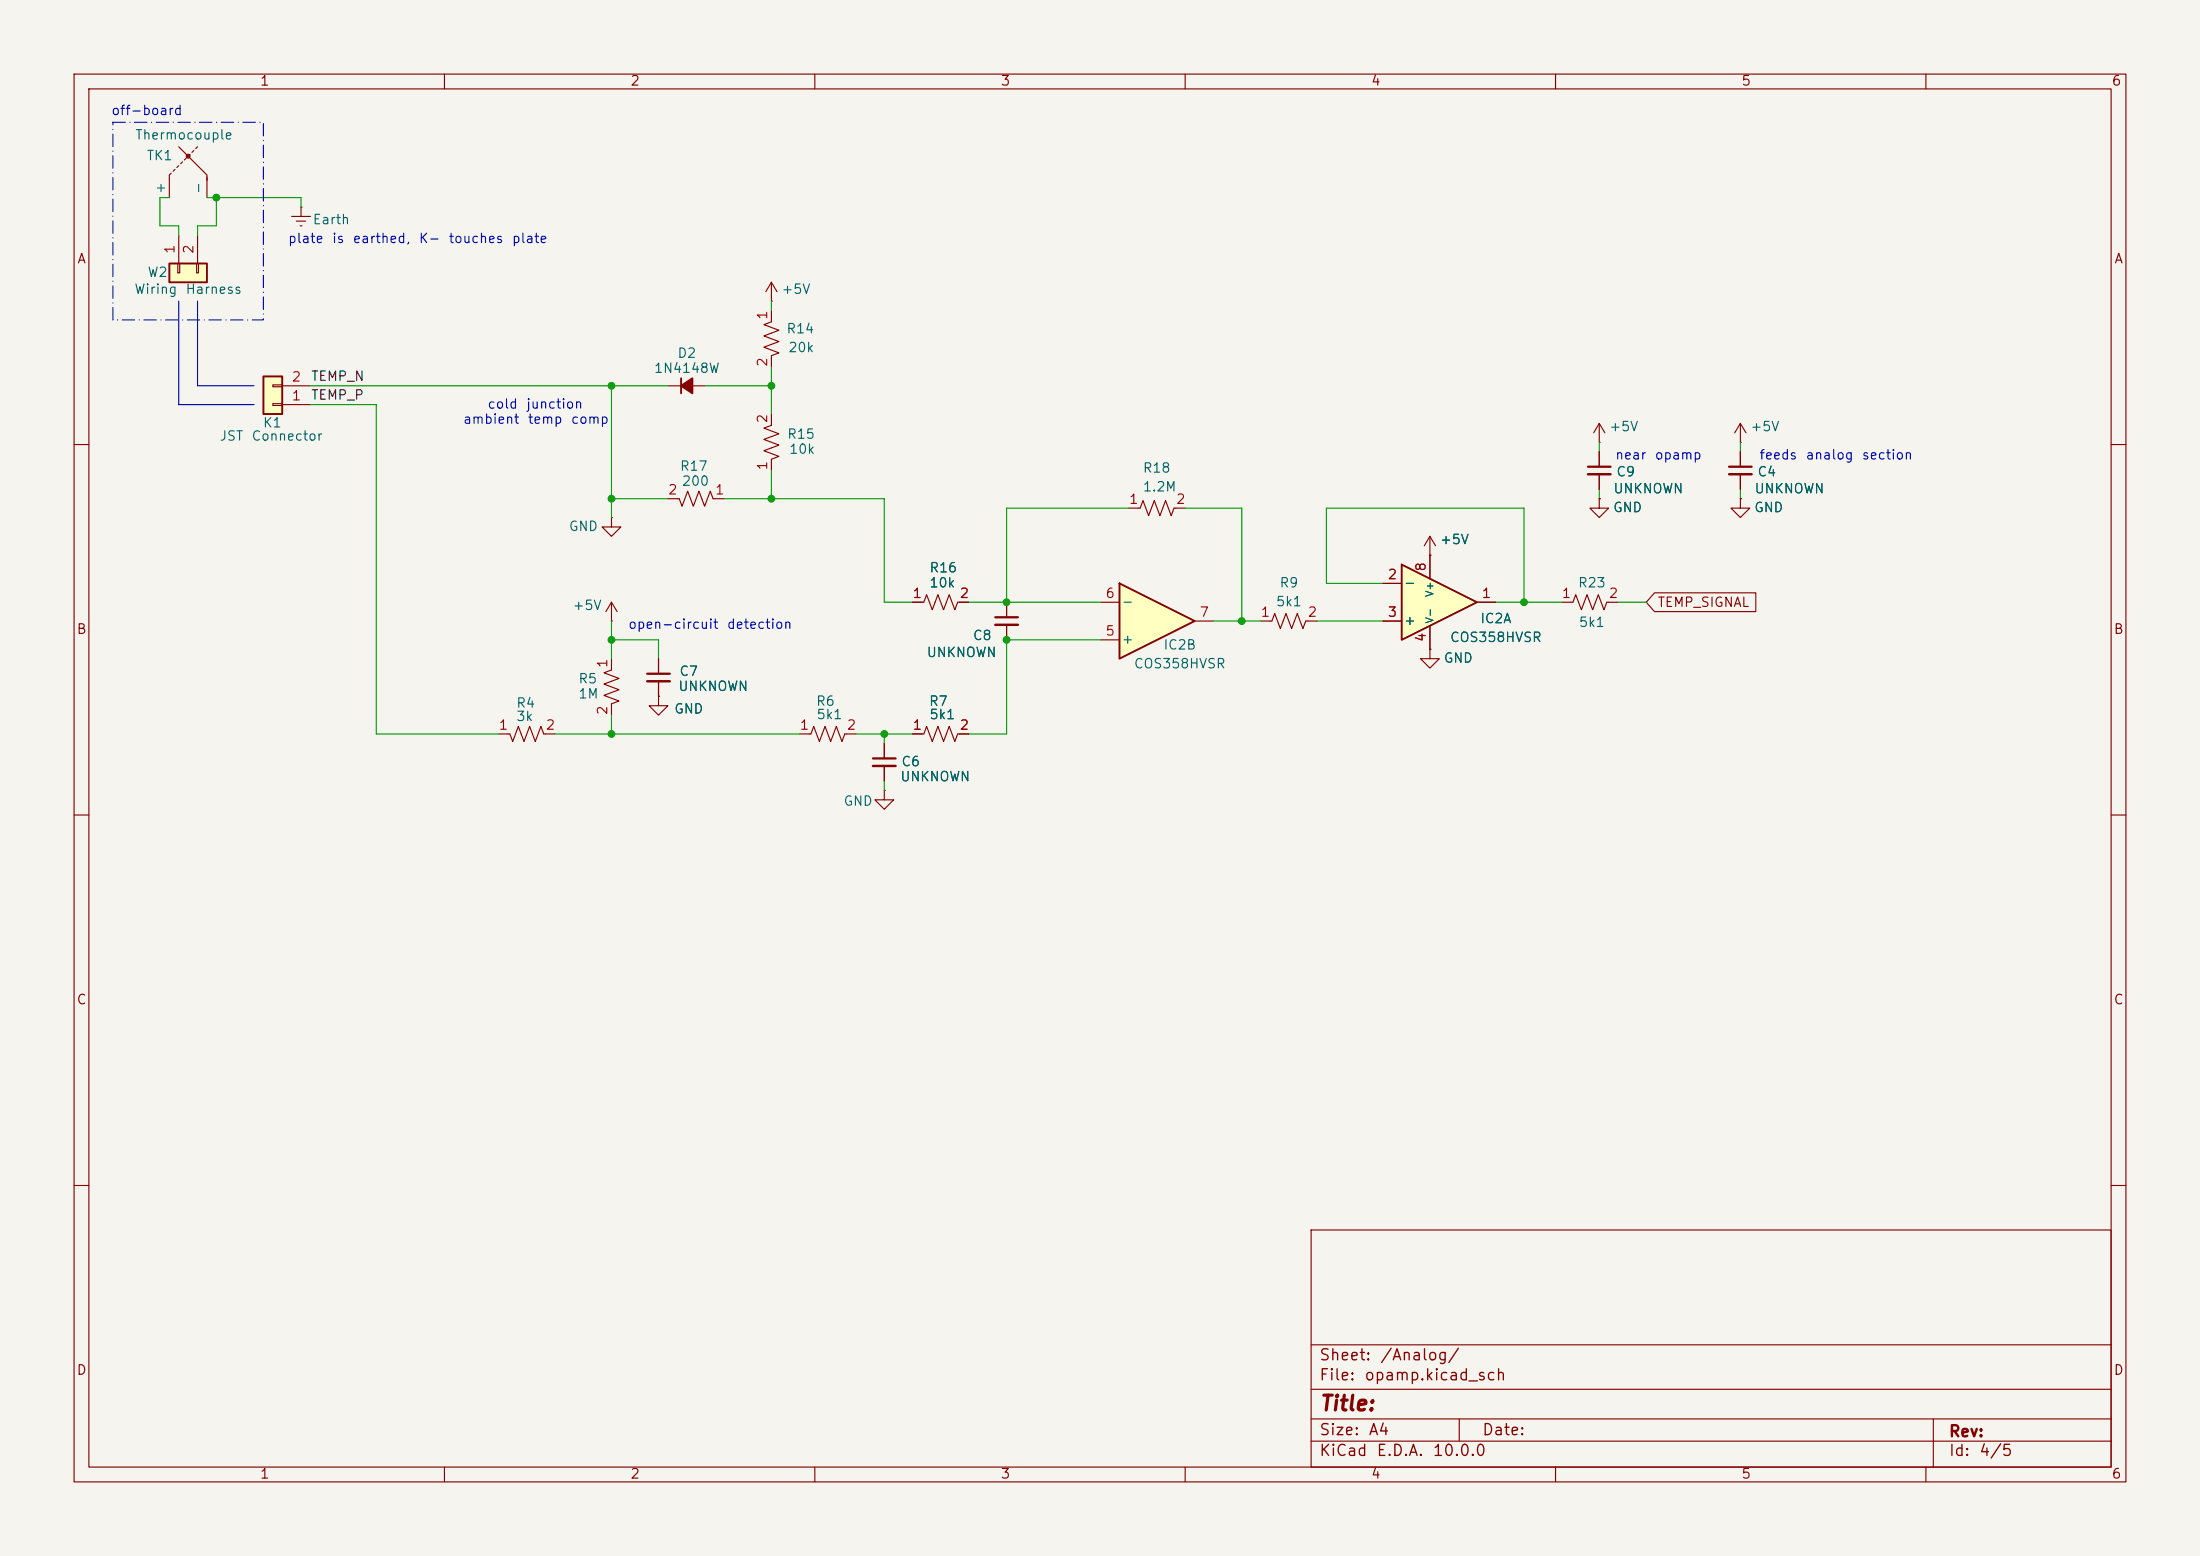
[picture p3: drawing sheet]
<svg xmlns="http://www.w3.org/2000/svg" width="297mm" height="210mm" viewBox="0 0 297 210" stroke-linecap="round" stroke-linejoin="round" font-family="sans-serif">
<path d="M0 0h297v210h-297z" fill="#f5f4ef" stroke="#f5f4ef" stroke-width=".14"/>
<g fill="none" stroke="#840000" stroke-width=".15">
<path d="M10 10h277v190h-277zM12 12h273v186h-273zM60 10v2M110 10v2M160 10v2M210 10v2M260 10v2M10 60h2M285 60h2M10 110h2M285 110h2M10 160h2"/>
<path d="M177 166h108v32h-108zM285 160h2M60 198v2M110 198v2M160 198v2M177 194.5h108M177 191.5h108M177 187.5h108M177 181.5h108M197 191.5v3M210 198v2M260 198v2"/>
<path d="M261 191.5v6.5"/>
</g>
<path d="M189.2 76.2l10.2 5.1-10.2 5.1z" fill="#ffffc2"/>
<path d="M189.2 76.2l10.2 5.1-10.2 5.1z" fill="none" stroke="#840000" stroke-width=".25"/>
<path d="M186.7 78.7h2.5M193 74.9v3.2M186.7 83.8h2.5M193 84.5v3.1M199.4 81.3h2.5" fill="none" stroke="#840000" stroke-width=".15"/>
<path d="M151.1 78.7l10.2 5.1-10.2 5.1z" fill="#ffffc2"/>
<path d="M91.9 51.1v2M151.1 78.7l10.2 5.1-10.2 5.1z" fill="none" stroke="#840000" stroke-width=".25"/>
<g fill="none" stroke="#840000" stroke-width=".15">
<path d="M24.1 19.8l3.8 3.8v.8M26.7 19.8l-.3 .3M23.1 23.4l-.2 .2v3.1M23.6 22.9l-.2 .2M24.1 22.4l-.2 .2M24.6 21.8l-.2 .3M25.1 21.3l-.2 .3M25.7 20.8l-.3 .3M26.2 20.3l-.3 .3M27.9 23.9v2.8M39.4 29.2h2.5M40 29.8h1.3"/>
<path d="M40.5 30.5h.3M40.6 27.9h.1M40.6 27.9v1.3M90.2 52.1h5M104.1 41.9v1.5l-1 .4 2.1 .8-2.1 .7 2.1 .8-2.1 .8 2.1 .7-1.1 .4v1.5M234.9 59.7h.1M234.9 57.2v2.5M234.9 57.2l-.7 1.2M234.9 57.2l.8 1.2M152.4 68.6h1.5l.4-1 .8 2 .7-2 .8 2 .8-2 .7 2 .4-1h1.5M234.9 67.3v1.3h1.3l-1.3 1.3-1.2-1.3h1.2M234.9 67.3h.1"/>
<path d="M234.9 61v2M234.9 64v2M88.9 94v1.3h-1.3l1.3 1.2 1.3-1.2h-1.3M88.9 94h.1M148.6 86.4h2.5M148.6 81.3h2.5M161.3 83.8h2.5"/>
</g>
<path d="M91.9 52.1l1.6-1v2z" fill="#840000" stroke="#840000" stroke-width=".25"/>
<path d="M233.4 63h3.1" fill="none" stroke="#840000" stroke-width=".3"/>
<path d="M233.4 64h3.1" fill="none" stroke="#840000" stroke-width=".33"/>
<circle cx="25.4" cy="21.1" r=".25" fill="#840000" stroke="#840000" stroke-width=".15"/>
<path d="M35.6 50.8h2.5v5.1h-2.5z" fill="#ffffc2"/>
<path d="M35.6 50.8h2.5v5.1h-2.5z" fill="none" stroke="#840000" stroke-width=".25"/>
<path d="M36.8 54.5h1.3v.2h-1.3zM36.8 51.9h1.3v.3h-1.3zM38.1 54.6h3.8M38.1 52.1h3.8M88.9 88.9v2M88.9 91.9v2.1" fill="none" stroke="#840000" stroke-width=".15"/>
<path d="M87.4 90.9h3" fill="none" stroke="#840000" stroke-width=".3"/>
<path d="M87.4 91.9h3" fill="none" stroke="#840000" stroke-width=".33"/>
<path d="M22.9 35.6h5v2.5h-5z" fill="#ffffc2"/>
<path d="M22.9 35.6h5v2.5h-5z" fill="none" stroke="#840000" stroke-width=".25"/>
<g fill="none" stroke="#840000" stroke-width=".15">
<path d="M24 35.6h.3v1.2h-.3zM24.1 31.8v3.8M26.5 35.6h.3v1.2h-.3zM26.7 31.8v3.8M104.1 38.1v2.5M104.1 38.1l.8 1.3M104.1 38.1l-.7 1.3M104.1 55.9v1.5l-1 .4 2.1 .7-2.1 .8 2.1 .8-2.1 .7 2.1 .8-1.1 .4v1.5M104.1 40.6h.1M215.9 59.7h.1M215.9 57.2l-.8 1.2M215.9 57.2l.8 1.2"/>
<path d="M215.9 57.2v2.5M82.5 69.9v1.2h-1.2l1.2 1.3 1.3-1.3h-1.3M82.5 69.9h.1M90.2 67.3h1.5l.4 1 .7-2 .8 2 .8-2 .7 2 .8-2 .4 1h1.5M186.7 78.7h2.5M193 74.9h.1M193 72.4l-.7 1.3M193 72.4l.8 1.3M193 72.4v5.7M215.9 67.3v1.3h1.3l-1.3 1.3-1.3-1.3h1.3M215.9 67.3h.1M215.9 61v2"/>
<path d="M215.9 64v2M234.9 67.3h.1M234.9 61v2M234.9 64v2M67.3 99.1h1.5l.4 1 .8-2.1 .7 2.1 .8-2.1 .8 2.1 .7-2.1 .4 1.1h1.5M82.5 88.9v1.5l-1 .4 2.1 .8-2.1 .7 2.1 .8-2.1 .8 2.1 .7-1.1 .4v1.5M82.5 83.8h.1M82.5 81.3v2.5M82.5 81.3l.8 1.3M82.5 81.3l-.7 1.3M88.9 94h.1M88.9 88.9v2"/>
<path d="M88.9 91.9v2.1M107.9 99.1h1.6l.4-1.1 .7 2.1 .8-2.1 .7 2.1 .8-2.1 .8 2.1 .3-1h1.6M123.2 99.1h1.5l.4-1.1 .8 2.1 .7-2.1 .8 2.1 .7-2.1 .8 2.1 .4-1h1.5M123.2 81.3h1.5l.4-1 .8 2 .7-2 .8 2 .7-2 .8 2 .4-1h1.5M135.9 81.3v2M135.9 84.3v2.1M170.2 83.8h1.5l.4-1 .7 2 .8-2 .8 2 .7-2 .8 2 .4-1h1.5M186.7 83.8h2.5M193 87.6v1.3h1.3l-1.3 1.3-1.2-1.3h1.2M193 87.6h.1M193 84.5v3.1M199.4 81.3h2.5"/>
<path d="M210.8 81.3h1.5l.4-1 .8 2 .7-2 .8 2 .8-2 .7 2 .4-1h1.5M223.4 80h13.6v2.6h-13.6l-1.2-1.3zM119.4 106.7v1.3h1.2l-1.2 1.2-1.3-1.2h1.3M119.4 106.7h.1M119.4 100.3v2.1M119.4 103.4v2"/>
</g>
<path d="M214.4 63h3M134.4 83.3h3M117.9 102.4h3" fill="none" stroke="#840000" stroke-width=".3"/>
<path d="M214.4 64h3M134.4 84.3h3M117.9 103.4h3" fill="none" stroke="#840000" stroke-width=".33"/>
<path d="M24.1 40.6v14h10.2M26.7 40.6v11.5h7.6" fill="none" stroke="#0000c2" stroke-width=".15"/>
<g fill="none" stroke="#009600" stroke-width=".15">
<path d="M22.9 26.7h-1.3v3.8h2.5v1.3M27.9 26.7h12.7v1.2M29.2 26.7v3.8h-2.5v1.3M41.9 54.6h8.9v44.5h16.5M41.9 52.1h48.3M82.5 52.1v17.8M95.2 52.1h8.9M104.1 40.6v1.3M104.1 49.5v6.4M215.9 59.7v1.3M234.9 59.7v1.3M82.5 67.3h7.7"/>
<path d="M97.8 67.3h21.6v14h3.8M104.1 63.5v3.8M152.4 68.6h-16.5v12.7M160 68.6h7.6v15.2M186.7 78.7h-7.6v-10.1h26.6v12.7M215.9 66v1.3M234.9 66v1.3M74.9 99.1h33M82.5 86.4h6.4v2.5M82.5 83.8v5.1M82.5 96.5v2.6M115.6 99.1h7.6"/>
<path d="M119.4 99.1v1.2M130.8 81.3h17.8M148.6 86.4h-12.7v12.7h-5.1M163.8 83.8h6.4M177.8 83.8h8.9M201.9 81.3h8.9M218.4 81.3h3.8M119.4 105.4v1.3"/>
</g>
<path d="M15.2 16.5h20.4v26.7h-20.4z" fill="none" stroke="#0000c2" stroke-width=".15" stroke-dasharray="1.7 .6 0 .6"/>
<g fill="#009600" stroke="#009600" stroke-width=".14">
<circle cx="205.7" cy="81.3" r=".46"/>
<circle cx="167.6" cy="83.8" r=".46"/>
<circle cx="135.9" cy="81.3" r=".46"/>
<circle cx="135.9" cy="86.4" r=".46"/>
<circle cx="29.2" cy="26.7" r=".46"/>
<circle cx="104.1" cy="52.1" r=".46"/>
<circle cx="82.5" cy="67.3" r=".46"/>
<circle cx="82.5" cy="52.1" r=".46"/>
<circle cx="82.5" cy="99.1" r=".46"/>
<circle cx="82.5" cy="86.4" r=".46"/>
<circle cx="104.1" cy="67.3" r=".46"/>
<circle cx="119.4" cy="99.1" r=".46"/>
</g>
<text font-size="2" fill="#840000" x="178" y="190.9">Title:</text>
<g font-size="1.5" fill="#840000">
<text x="178" y="184">Sheet:</text>
<text x="186.2" y="184">/Analog/</text>
<text x="178" y="186.7">File:</text>
<text x="184.1" y="186.7">opamp.kicad_sch</text>
<text x="178" y="196.9">KiCad</text>
<text x="178" y="194.1">Size:</text>
<text x="184.7" y="194.1">A4</text>
<text x="185.7" y="196.9">E.D.A.</text>
<text x="193.3" y="196.9">10.0.0</text>
<text x="200" y="194.1">Date:</text>
<text x="263" y="194.3">Rev:</text>
<text x="263" y="196.9">Id:</text>
<text x="267.1" y="196.9">4/5</text>
</g>
<g font-size="1.3" fill="#840000">
<text x="35" y="11.9">1</text>
<text x="85" y="11.9">2</text>
<text x="135" y="11.9">3</text>
<text x="185" y="11.9">4</text>
<text x="235" y="11.9">5</text>
<text x="285" y="11.9">6</text>
<text x="10.3" y="35.9">A</text>
<text x="285.3" y="35.9">A</text>
<text x="223.7" y="82.2">TEMP_SIGNAL</text>
<text x="10.3" y="85.9">B</text>
<text x="285.3" y="85.9">B</text>
<text x="10.3" y="135.9">C</text>
<text x="285.3" y="135.9">C</text>
<text x="10.3" y="185.9">D</text>
<text x="285.3" y="185.9">D</text>
<text x="35" y="199.9">1</text>
<text x="85" y="199.9">2</text>
<text x="135" y="199.9">3</text>
<text x="185" y="199.9">4</text>
<text x="235" y="199.9">5</text>
<text x="285" y="199.9">6</text>
</g>
<g font-size="1.3" fill="#0000c2">
<text x="14.9" y="15.9">off-board</text>
<text x="38.8" y="33.1">plate</text>
<text x="44.7" y="33.1">is</text>
<text x="47.5" y="33.1">earthed,</text>
<text x="56.4" y="33.1">K-</text>
<text x="60.5" y="33.1">touches</text>
<text x="69" y="33.1">plate</text>
<text x="62.4" y="57.5">ambient</text>
<text x="65.7" y="55.5">cold</text>
<text x="70.9" y="55.5">junction</text>
<text x="71.1" y="57.5">temp</text>
<text x="77" y="57.5">comp</text>
<text x="218" y="62.3">near</text>
<text x="223.3" y="62.3">opamp</text>
<text x="237.4" y="62.3">feeds</text>
<text x="243.7" y="62.3">analog</text>
<text x="251.3" y="62.3">section</text>
<text x="84.7" y="85.2">open-circuit</text>
<text x="98" y="85.2">detection</text>
</g>
<g font-size="1.3" fill="#006464">
<text x="18.2" y="19.2">Thermocouple</text>
<text x="19.7" y="21.9">TK1</text>
<text x="22.6" y="26.3" transform="rotate(-90 22.6 26.3)">+</text>
<text x="27.7" y="26.3" transform="rotate(-90 27.7 26.3)">-</text>
<text x="42.1" y="30.6">Earth</text>
<text x="18" y="40">Wiring</text>
<text x="19.8" y="37.7">W2</text>
<text x="25" y="40">Harness</text>
<text x="105.4" y="40">+5V</text>
<text x="106.1" y="45.3">R14</text>
<text x="106.3" y="47.9">20k</text>
<text x="88.2" y="50.6">1N4148W</text>
<text x="91.4" y="48.6">D2</text>
<text x="29.6" y="59.8">JST</text>
<text x="33.9" y="59.8">Connector</text>
<text x="35.4" y="58">K1</text>
<text x="106.2" y="59.5">R15</text>
<text x="217.2" y="58.5">+5V</text>
<text x="236.2" y="58.5">+5V</text>
<text x="91.7" y="63.9">R17</text>
<text x="92" y="65.9">200</text>
<text x="106.4" y="61.6">10k</text>
<text x="154.2" y="64.1">R18</text>
<text x="218.1" y="64.6">C9</text>
<text x="237.2" y="64.6">C4</text>
<text x="76.7" y="72">GND</text>
<text x="154.2" y="66.6">1.2M</text>
<text x="217.7" y="69.4">GND</text>
<text x="217.7" y="66.9">UNKNOWN</text>
<text x="236.7" y="69.4">GND</text>
<text x="236.8" y="66.9">UNKNOWN</text>
<text x="125.4" y="77.6">R16</text>
<text x="194.3" y="73.8">+5V</text>
<text x="77.2" y="82.7">+5V</text>
<text x="125.4" y="79.6">10k</text>
<text x="151.3" y="82.1">-</text>
<text x="172.2" y="82.1">5k1</text>
<text x="172.6" y="79.6">R9</text>
<text x="189.4" y="79.6">-</text>
<text x="212.9" y="79.6">R23</text>
<text x="125" y="89">UNKNOWN</text>
<text x="131.2" y="86.7">C8</text>
<text x="151.3" y="87.2">+</text>
<text x="157" y="88">IC2B</text>
<text x="189.4" y="84.7">+</text>
<text x="194.8" y="89.8">GND</text>
<text x="195.7" y="87">COS358HVSR</text>
<text x="199.7" y="84.4">IC2A</text>
<text x="213.1" y="84.9">5k1</text>
<text x="69.6" y="95.8">R4</text>
<text x="78" y="92.6">R5</text>
<text x="78" y="94.6">1M</text>
<text x="91.5" y="93.6">UNKNOWN</text>
<text x="91.6" y="91.5">C7</text>
<text x="110.1" y="95.6">R6</text>
<text x="125.3" y="95.6">R7</text>
<text x="153" y="90.5">COS358HVSR</text>
<text x="69.6" y="97.6">3k</text>
<text x="90.9" y="96.6">GND</text>
<text x="110.1" y="97.4">5k1</text>
<text x="125.4" y="97.4">5k1</text>
<text x="121.4" y="105.8">UNKNOWN</text>
<text x="121.6" y="103.7">C6</text>
<text x="113.8" y="109.1">GND</text>
</g>
<g font-size="1.3" fill="#a90000">
<text x="23.9" y="34.4" transform="rotate(-90 23.9 34.4)">1</text>
<text x="26.4" y="34.4" transform="rotate(-90 26.4 34.4)">2</text>
<text x="103.9" y="43.3" transform="rotate(-90 103.9 43.3)">1</text>
<text x="39.3" y="51.8">2</text>
<text x="103.9" y="49.6" transform="rotate(-90 103.9 49.6)">2</text>
<text x="39.3" y="54.4">1</text>
<text x="103.9" y="57.2" transform="rotate(-90 103.9 57.2)">2</text>
<text x="103.9" y="63.6" transform="rotate(-90 103.9 63.6)">1</text>
<text x="90.1" y="67.1">2</text>
<text x="96.4" y="67.1">1</text>
<text x="152.3" y="68.3">1</text>
<text x="158.7" y="68.3">2</text>
<text x="192.8" y="77.2" transform="rotate(-90 192.8 77.2)">8</text>
<text x="123.1" y="81">1</text>
<text x="129.5" y="81">2</text>
<text x="149.2" y="81">6</text>
<text x="161.9" y="83.6">7</text>
<text x="170.1" y="83.6">1</text>
<text x="176.5" y="83.6">2</text>
<text x="187.3" y="78.5">2</text>
<text x="187.3" y="83.6">3</text>
<text x="200" y="81">1</text>
<text x="210.7" y="81">1</text>
<text x="217.1" y="81">2</text>
<text x="149.2" y="86.1">5</text>
<text x="192.8" y="86.7" transform="rotate(-90 192.8 86.7)">4</text>
<text x="82.3" y="90.2" transform="rotate(-90 82.3 90.2)">1</text>
<text x="67.2" y="98.8">1</text>
<text x="73.6" y="98.8">2</text>
<text x="82.3" y="96.6" transform="rotate(-90 82.3 96.6)">2</text>
<text x="107.9" y="98.8">1</text>
<text x="114.2" y="98.8">2</text>
<text x="123.1" y="98.8">1</text>
<text x="129.5" y="98.8">2</text>
</g>
<g font-size="1.3" fill="#0f0f0f">
<text x="41.9" y="51.7">TEMP_N</text>
<text x="41.9" y="54.3">TEMP_P</text>
</g>
<g font-size="1" fill="#006464">
<text x="193.8" y="80.7" transform="rotate(-90 193.8 80.7)">V+</text>
<text x="193.8" y="84.3" transform="rotate(-90 193.8 84.3)">V-</text>
</g>
</svg>
